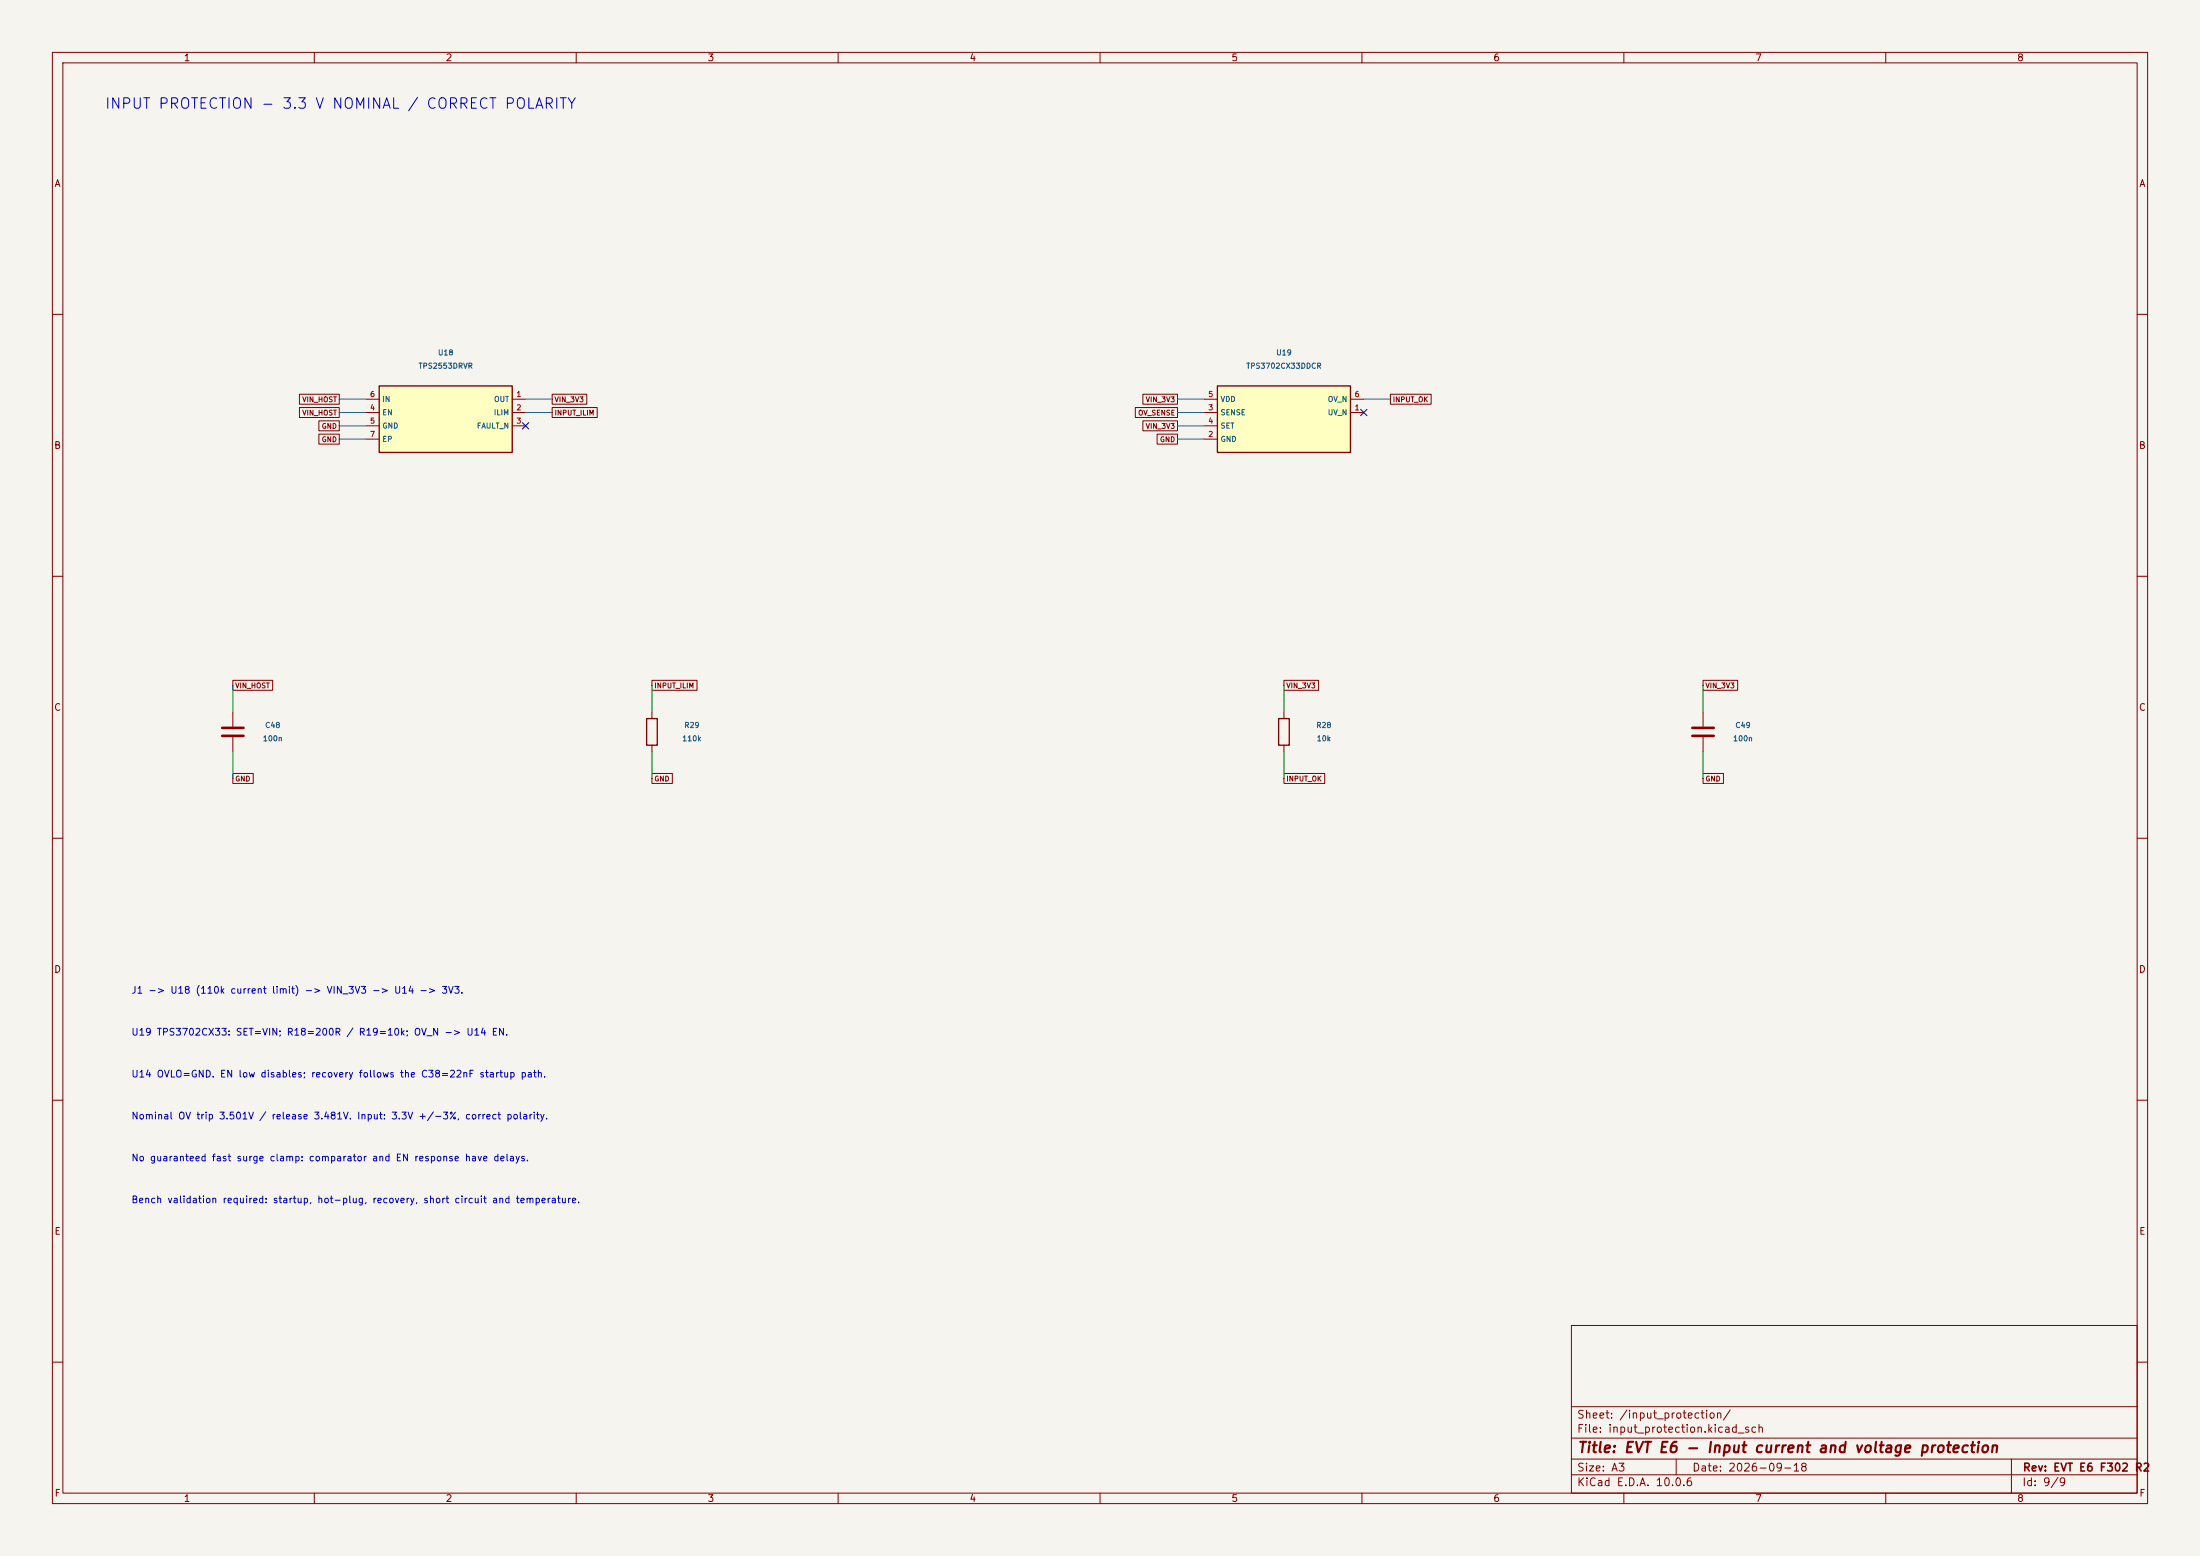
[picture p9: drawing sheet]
(kicad_sch (version 20250114) (generator "eeschema") (paper "A3") (title_block (title "EVT E6 - Input current and voltage protection") (date "2026-09-18") (rev "EVT E6 F302 R2")) (lib_symbols (symbol "S:TPS2553DRVR" (pin_names (offset 0.508)) (in_bom yes) (on_board yes) (property "Reference" "U" (at 0 10.16 0) (effects (font (size 1.27 1.27)))) (property "Value" "TPS2553DRVR" (at 0 7.619999999999999 0) (effects (font (size 1.27 1.27)))) (property "Footprint" "IC:TPS2553_DRV0006" (at 0 0 0) (effects (font (size 1.27 1.27)) hide)) (symbol "TPS2553DRVR_0_1" (rectangle (start -12.7 6.35) (end 12.7 -6.35) (stroke (width 0.254) (type default)) (fill (type background)))) (symbol "TPS2553DRVR_1_1" (pin power_in line (at -15.24 3.8099999999999996 0) (length 2.54) (name "IN" (effects (font (size 1.0 1.0)))) (number "6" (effects (font (size 1 1))))) (pin input line (at -15.24 1.2699999999999996 0) (length 2.54) (name "EN" (effects (font (size 1.0 1.0)))) (number "4" (effects (font (size 1 1))))) (pin power_in line (at -15.24 -1.2700000000000005 0) (length 2.54) (name "GND" (effects (font (size 1.0 1.0)))) (number "5" (effects (font (size 1 1))))) (pin power_in line (at -15.24 -3.8100000000000005 0) (length 2.54) (name "EP" (effects (font (size 1.0 1.0)))) (number "7" (effects (font (size 1 1))))) (pin power_out line (at 15.24 3.8099999999999996 180) (length 2.54) (name "OUT" (effects (font (size 1.0 1.0)))) (number "1" (effects (font (size 1 1))))) (pin passive line (at 15.24 1.2699999999999996 180) (length 2.54) (name "ILIM" (effects (font (size 1.0 1.0)))) (number "2" (effects (font (size 1 1))))) (pin open_collector line (at 15.24 -1.2700000000000005 180) (length 2.54) (name "FAULT_N" (effects (font (size 1.0 1.0)))) (number "3" (effects (font (size 1 1))))))) (symbol "S:TPS3700DSER" (pin_names (offset 0.508)) (in_bom yes) (on_board yes) (property "Reference" "U" (at 0 10.16 0) (effects (font (size 1.27 1.27)))) (property "Value" "TPS3700DSER" (at 0 7.619999999999999 0) (effects (font (size 1.27 1.27)))) (property "Footprint" "IC:TPS3700_DSE0006" (at 0 0 0) (effects (font (size 1.27 1.27)) hide)) (symbol "TPS3700DSER_0_1" (rectangle (start -12.7 6.35) (end 12.7 -6.35) (stroke (width 0.254) (type default)) (fill (type background)))) (symbol "TPS3700DSER_1_1" (pin power_in line (at -15.24 3.8099999999999996 0) (length 2.54) (name "VDD" (effects (font (size 1.0 1.0)))) (number "2" (effects (font (size 1 1))))) (pin input line (at -15.24 1.2699999999999996 0) (length 2.54) (name "INA+" (effects (font (size 1.0 1.0)))) (number "4" (effects (font (size 1 1))))) (pin input line (at -15.24 -1.2700000000000005 0) (length 2.54) (name "INB-" (effects (font (size 1.0 1.0)))) (number "3" (effects (font (size 1 1))))) (pin power_in line (at -15.24 -3.8100000000000005 0) (length 2.54) (name "GND" (effects (font (size 1.0 1.0)))) (number "5" (effects (font (size 1 1))))) (pin open_collector line (at 15.24 3.8099999999999996 180) (length 2.54) (name "OUTA" (effects (font (size 1.0 1.0)))) (number "6" (effects (font (size 1 1))))) (pin open_collector line (at 15.24 1.2699999999999996 180) (length 2.54) (name "OUTB" (effects (font (size 1.0 1.0)))) (number "1" (effects (font (size 1 1))))))) (symbol "S:R" (pin_numbers (hide yes)) (pin_names (offset 0)) (exclude_from_sim no) (in_bom yes) (on_board yes) (in_pos_files yes) (duplicate_pin_numbers_are_jumpers no) (property "Reference" "R" (at 2.032 0 90) (show_name no) (do_not_autoplace no) (effects (font (size 1.27 1.27)))) (property "Value" "R" (at 0 0 90) (show_name no) (do_not_autoplace no) (effects (font (size 1.27 1.27)))) (property "Footprint" "" (at -1.778 0 90) (show_name no) (do_not_autoplace no) (hide yes) (effects (font (size 1.27 1.27)))) (property "Datasheet" "" (at 0 0 0) (show_name no) (do_not_autoplace no) (hide yes) (effects (font (size 1.27 1.27)))) (property "Description" "Resistor" (at 0 0 0) (show_name no) (do_not_autoplace no) (hide yes) (effects (font (size 1.27 1.27)))) (property "ki_keywords" "R res resistor" (at 0 0 0) (show_name no) (do_not_autoplace no) (hide yes) (effects (font (size 1.27 1.27)))) (property "ki_fp_filters" "0402 R_*" (at 0 0 0) (show_name no) (do_not_autoplace no) (hide yes) (effects (font (size 1.27 1.27)))) (symbol "R_0_1" (rectangle (start -1.016 -2.54) (end 1.016 2.54) (stroke (width 0.254) (type default)) (fill (type none)))) (symbol "R_1_1" (pin passive line (at 0 3.81 270) (length 1.27) (name "" (effects (font (size 1.27 1.27)))) (number "1" (effects (font (size 1.27 1.27))))) (pin passive line (at 0 -3.81 90) (length 1.27) (name "" (effects (font (size 1.27 1.27)))) (number "2" (effects (font (size 1.27 1.27)))))) (embedded_fonts no)) (symbol "S:C" (pin_numbers (hide yes)) (pin_names (offset 0.254)) (exclude_from_sim no) (in_bom yes) (on_board yes) (in_pos_files yes) (duplicate_pin_numbers_are_jumpers no) (property "Reference" "C" (at 0.635 2.54 0) (show_name no) (do_not_autoplace no) (effects (font (size 1.27 1.27)) (justify left))) (property "Value" "C" (at 0.635 -2.54 0) (show_name no) (do_not_autoplace no) (effects (font (size 1.27 1.27)) (justify left))) (property "Footprint" "" (at 0.9652 -3.81 0) (show_name no) (do_not_autoplace no) (hide yes) (effects (font (size 1.27 1.27)))) (property "Datasheet" "" (at 0 0 0) (show_name no) (do_not_autoplace no) (hide yes) (effects (font (size 1.27 1.27)))) (property "Description" "Unpolarized capacitor" (at 0 0 0) (show_name no) (do_not_autoplace no) (hide yes) (effects (font (size 1.27 1.27)))) (property "ki_keywords" "cap capacitor" (at 0 0 0) (show_name no) (do_not_autoplace no) (hide yes) (effects (font (size 1.27 1.27)))) (property "ki_fp_filters" "0402 0603 1210 C_*" (at 0 0 0) (show_name no) (do_not_autoplace no) (hide yes) (effects (font (size 1.27 1.27)))) (symbol "C_0_1" (polyline (pts (xy -2.032 0.762) (xy 2.032 0.762)) (stroke (width 0.508) (type default)) (fill (type none))) (polyline (pts (xy -2.032 -0.762) (xy 2.032 -0.762)) (stroke (width 0.508) (type default)) (fill (type none)))) (symbol "C_1_1" (pin passive line (at 0 3.81 270) (length 2.794) (name "" (effects (font (size 1.27 1.27)))) (number "1" (effects (font (size 1.27 1.27))))) (pin passive line (at 0 -3.81 90) (length 2.794) (name "" (effects (font (size 1.27 1.27)))) (number "2" (effects (font (size 1.27 1.27)))))) (embedded_fonts no)) (symbol "S:TPS3702CX33DDCR" (pin_names (offset 0.508)) (in_bom yes) (on_board yes) (property "Reference" "U" (at 0 10.16 0) (effects (font (size 1.27 1.27)))) (property "Value" "TPS3702CX33DDCR" (at 0 7.619999999999999 0) (effects (font (size 1.27 1.27)))) (property "Footprint" "IC:TPS3702_DDC0006" (at 0 0 0) (effects (font (size 1.27 1.27)) hide)) (symbol "TPS3702CX33DDCR_0_1" (rectangle (start -12.7 6.35) (end 12.7 -6.35) (stroke (width 0.254) (type default)) (fill (type background)))) (symbol "TPS3702CX33DDCR_1_1" (pin power_in line (at -15.24 3.8099999999999996 0) (length 2.54) (name "VDD" (effects (font (size 1.0 1.0)))) (number "5" (effects (font (size 1 1))))) (pin input line (at -15.24 1.2699999999999996 0) (length 2.54) (name "SENSE" (effects (font (size 1.0 1.0)))) (number "3" (effects (font (size 1 1))))) (pin input line (at -15.24 -1.2700000000000005 0) (length 2.54) (name "SET" (effects (font (size 1.0 1.0)))) (number "4" (effects (font (size 1 1))))) (pin power_in line (at -15.24 -3.8100000000000005 0) (length 2.54) (name "GND" (effects (font (size 1.0 1.0)))) (number "2" (effects (font (size 1 1))))) (pin open_collector line (at 15.24 3.8099999999999996 180) (length 2.54) (name "OV_N" (effects (font (size 1.0 1.0)))) (number "6" (effects (font (size 1 1))))) (pin open_collector line (at 15.24 1.2699999999999996 180) (length 2.54) (name "UV_N" (effects (font (size 1.0 1.0)))) (number "1" (effects (font (size 1 1)))))))) (embedded_fonts no) (text "INPUT PROTECTION - 3.3 V NOMINAL / CORRECT POLARITY" (at 20 20 0) (effects (font (size 2 2)) (justify left))) (symbol (lib_id "S:TPS2553DRVR") (at 85.09 80.01 0) (unit 1) (in_bom yes) (on_board yes) (dnp no) (property "Reference" "U18" (at 85.09 67.31 0) (effects (font (size 1 1)))) (property "Value" "TPS2553DRVR" (at 85.09 69.85000000000001 0) (effects (font (size 1 1)))) (property "Footprint" "IC:TPS2553_DRV0006" (at 85.09 80.01 0) (effects (font (size 1 1)) hide)) (property "Manufacturer" "Texas Instruments" (at 85.09 80.01 0) (effects (font (size 1 1)) hide)) (property "MPN" "TPS2553DRVR" (at 85.09 80.01 0) (effects (font (size 1 1)) hide)) (property "LCSC" "C138719" (at 85.09 80.01 0) (effects (font (size 1 1)) hide)) (pin "6") (pin "4") (pin "5") (pin "7") (pin "1") (pin "2") (pin "3")) (wire (pts (xy 69.85 76.2) (xy 64.77 76.2)) (stroke (width 0) (type default))) (global_label "VIN_HOST" (shape passive) (at 64.77 76.2 180) (effects (font (size 0.95 0.95)) (justify right))) (wire (pts (xy 69.85 78.74) (xy 64.77 78.74)) (stroke (width 0) (type default))) (global_label "VIN_HOST" (shape passive) (at 64.77 78.74 180) (effects (font (size 0.95 0.95)) (justify right))) (wire (pts (xy 69.85 81.28) (xy 64.77 81.28)) (stroke (width 0) (type default))) (global_label "GND" (shape passive) (at 64.77 81.28 180) (effects (font (size 0.95 0.95)) (justify right))) (wire (pts (xy 69.85 83.82) (xy 64.77 83.82)) (stroke (width 0) (type default))) (global_label "GND" (shape passive) (at 64.77 83.82 180) (effects (font (size 0.95 0.95)) (justify right))) (wire (pts (xy 100.33 76.2) (xy 105.41 76.2)) (stroke (width 0) (type default))) (global_label "VIN_3V3" (shape passive) (at 105.41 76.2 0) (effects (font (size 0.95 0.95)) (justify left))) (wire (pts (xy 100.33 78.74) (xy 105.41 78.74)) (stroke (width 0) (type default))) (global_label "INPUT_ILIM" (shape passive) (at 105.41 78.74 0) (effects (font (size 0.95 0.95)) (justify left))) (no_connect (at 100.33 81.28)) (symbol (lib_id "S:TPS3702CX33DDCR") (at 245.11 80.01 0) (unit 1) (in_bom yes) (on_board yes) (dnp no) (property "Reference" "U19" (at 245.11 67.31 0) (effects (font (size 1 1)))) (property "Value" "TPS3702CX33DDCR" (at 245.11 69.85000000000001 0) (effects (font (size 1 1)))) (property "Footprint" "IC:TPS3702_DDC0006" (at 245.11 80.01 0) (effects (font (size 1 1)) hide)) (property "Manufacturer" "Texas Instruments" (at 245.11 80.01 0) (effects (font (size 1 1)) hide)) (property "MPN" "TPS3702CX33DDCR" (at 245.11 80.01 0) (effects (font (size 1 1)) hide)) (property "LCSC" "C2068031" (at 245.11 80.01 0) (effects (font (size 1 1)) hide)) (pin "5") (pin "3") (pin "4") (pin "2") (pin "6") (pin "1")) (symbol (lib_id "S:R") (at 245.11 139.7 0) (unit 1) (in_bom yes) (on_board yes) (dnp no) (property "Reference" "R28" (at 252.73000000000002 138.42999999999998 0) (effects (font (size 1 1)))) (property "Value" "10k" (at 252.73000000000002 140.97 0) (effects (font (size 1 1)))) (property "Footprint" "R:0402" (at 245.11 139.7 0) (effects (font (size 1 1)) hide)) (property "Manufacturer" "UNI-ROYAL" (at 245.11 139.7 0) (effects (font (size 1 1)) hide)) (property "MPN" "0402WGF1002TCE" (at 245.11 139.7 0) (effects (font (size 1 1)) hide)) (property "LCSC" "C25744" (at 245.11 139.7 0) (effects (font (size 1 1)) hide)) (pin "1") (pin "2")) (symbol (lib_id "S:R") (at 124.46000000000001 139.7 0) (unit 1) (in_bom yes) (on_board yes) (dnp no) (property "Reference" "R29" (at 132.08 138.42999999999998 0) (effects (font (size 1 1)))) (property "Value" "110k" (at 132.08 140.97 0) (effects (font (size 1 1)))) (property "Footprint" "R:0402" (at 124.46000000000001 139.7 0) (effects (font (size 1 1)) hide)) (property "Manufacturer" "UNI-ROYAL" (at 124.46000000000001 139.7 0) (effects (font (size 1 1)) hide)) (property "MPN" "0402WGF1103TCE" (at 124.46000000000001 139.7 0) (effects (font (size 1 1)) hide)) (property "LCSC" "C25745" (at 124.46000000000001 139.7 0) (effects (font (size 1 1)) hide)) (pin "1") (pin "2")) (wire (pts (xy 124.46 135.89) (xy 124.46 130.81)) (stroke (width 0) (type default))) (global_label "INPUT_ILIM" (shape passive) (at 124.46 130.81 0) (effects (font (size 0.95 0.95)) (justify left))) (wire (pts (xy 124.46 143.51) (xy 124.46 148.59)) (stroke (width 0) (type default))) (global_label "GND" (shape passive) (at 124.46 148.59 0) (effects (font (size 0.95 0.95)) (justify left))) (symbol (lib_id "S:C") (at 44.45 139.7 0) (unit 1) (in_bom yes) (on_board yes) (dnp no) (property "Reference" "C48" (at 52.07 138.42999999999998 0) (effects (font (size 1 1)))) (property "Value" "100n" (at 52.07 140.97 0) (effects (font (size 1 1)))) (property "Footprint" "C:0402" (at 44.45 139.7 0) (effects (font (size 1 1)) hide)) (property "Manufacturer" "Samsung Electro-Mechanics" (at 44.45 139.7 0) (effects (font (size 1 1)) hide)) (property "MPN" "CL05B104KO5NNNC" (at 44.45 139.7 0) (effects (font (size 1 1)) hide)) (property "LCSC" "C1525" (at 44.45 139.7 0) (effects (font (size 1 1)) hide)) (pin "1") (pin "2")) (wire (pts (xy 44.45 135.89) (xy 44.45 130.81)) (stroke (width 0) (type default))) (global_label "VIN_HOST" (shape passive) (at 44.45 130.81 0) (effects (font (size 0.95 0.95)) (justify left))) (wire (pts (xy 44.45 143.51) (xy 44.45 148.59)) (stroke (width 0) (type default))) (global_label "GND" (shape passive) (at 44.45 148.59 0) (effects (font (size 0.95 0.95)) (justify left))) (symbol (lib_id "S:C") (at 325.12 139.7 0) (unit 1) (in_bom yes) (on_board yes) (dnp no) (property "Reference" "C49" (at 332.74 138.42999999999998 0) (effects (font (size 1 1)))) (property "Value" "100n" (at 332.74 140.97 0) (effects (font (size 1 1)))) (property "Footprint" "C:0402" (at 325.12 139.7 0) (effects (font (size 1 1)) hide)) (property "Manufacturer" "Samsung Electro-Mechanics" (at 325.12 139.7 0) (effects (font (size 1 1)) hide)) (property "MPN" "CL05B104KO5NNNC" (at 325.12 139.7 0) (effects (font (size 1 1)) hide)) (property "LCSC" "C1525" (at 325.12 139.7 0) (effects (font (size 1 1)) hide)) (pin "1") (pin "2")) (wire (pts (xy 325.12 135.89) (xy 325.12 130.81)) (stroke (width 0) (type default))) (global_label "VIN_3V3" (shape passive) (at 325.12 130.81 0) (effects (font (size 0.95 0.95)) (justify left))) (wire (pts (xy 325.12 143.51) (xy 325.12 148.59)) (stroke (width 0) (type default))) (global_label "GND" (shape passive) (at 325.12 148.59 0) (effects (font (size 0.95 0.95)) (justify left))) (wire (pts (xy 229.87 76.2) (xy 224.79 76.2)) (stroke (width 0) (type default))) (global_label "VIN_3V3" (shape passive) (at 224.79 76.2 180) (effects (font (size 0.95 0.95)) (justify right))) (wire (pts (xy 229.87 78.74) (xy 224.79 78.74)) (stroke (width 0) (type default))) (global_label "OV_SENSE" (shape passive) (at 224.79 78.74 180) (effects (font (size 0.95 0.95)) (justify right))) (wire (pts (xy 229.87 81.28) (xy 224.79 81.28)) (stroke (width 0) (type default))) (global_label "VIN_3V3" (shape passive) (at 224.79 81.28 180) (effects (font (size 0.95 0.95)) (justify right))) (wire (pts (xy 229.87 83.82) (xy 224.79 83.82)) (stroke (width 0) (type default))) (global_label "GND" (shape passive) (at 224.79 83.82 180) (effects (font (size 0.95 0.95)) (justify right))) (wire (pts (xy 260.35 76.2) (xy 265.43 76.2)) (stroke (width 0) (type default))) (global_label "INPUT_OK" (shape passive) (at 265.43 76.2 0) (effects (font (size 0.95 0.95)) (justify left))) (no_connect (at 260.35 78.74)) (wire (pts (xy 245.11 135.89) (xy 245.11 130.81)) (stroke (width 0) (type default))) (global_label "VIN_3V3" (shape passive) (at 245.11 130.81 0) (effects (font (size 0.95 0.95)) (justify left))) (wire (pts (xy 245.11 143.51) (xy 245.11 148.59)) (stroke (width 0) (type default))) (global_label "INPUT_OK" (shape passive) (at 245.11 148.59 0) (effects (font (size 0.95 0.95)) (justify left))) (text "J1 -> U18 (110k current limit) -> VIN_3V3 -> U14 -> 3V3." (at 25 190 0) (effects (font (size 1.3 1.3)) (justify left bottom))) (text "U19 TPS3702CX33: SET=VIN; R18=200R / R19=10k; OV_N -> U14 EN." (at 25 198 0) (effects (font (size 1.3 1.3)) (justify left bottom))) (text "U14 OVLO=GND. EN low disables; recovery follows the C38=22nF startup path." (at 25 206 0) (effects (font (size 1.3 1.3)) (justify left bottom))) (text "Nominal OV trip 3.501V / release 3.481V. Input: 3.3V +/-3%, correct polarity." (at 25 214 0) (effects (font (size 1.3 1.3)) (justify left bottom))) (text "No guaranteed fast surge clamp: comparator and EN response have delays." (at 25 222 0) (effects (font (size 1.3 1.3)) (justify left bottom))) (text "Bench validation required: startup, hot-plug, recovery, short circuit and temperature." (at 25 230 0) (effects (font (size 1.3 1.3)) (justify left bottom))))
